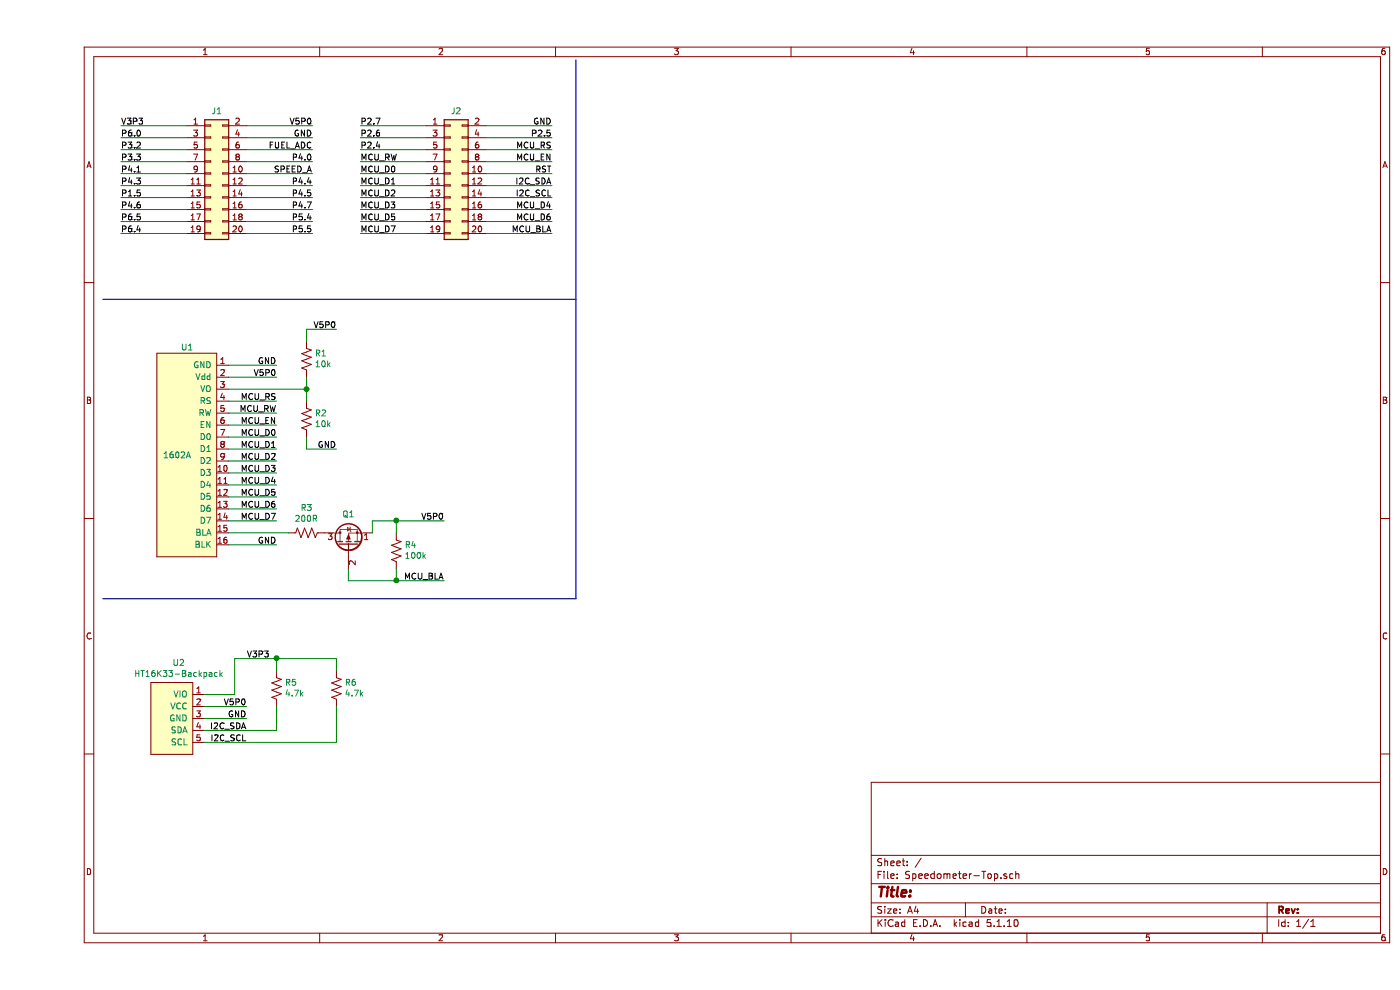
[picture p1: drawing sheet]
EESchema Schematic File Version 4
EELAYER 30 0
EELAYER END
$Descr A4 11693 8268
encoding utf-8
Sheet 1 1
Title ""
Date ""
Rev ""
Comp ""
Comment1 ""
Comment2 ""
Comment3 ""
Comment4 ""
$EndDescr
$Comp
L Connector_Generic:Conn_02x10_Odd_Even J1
U 1 1
P 1450 1450
F 0 "J1" H 1500 1975 50  0000 C CNN
F 1 "Conn_02x10_Odd_Even" H 1500 1976 50  0001 C CNN
F 2 "Connector_PinHeader_2.54mm:PinHeader_2x10_P2.54mm_Vertical" H 1450 1450 50  0001 C CNN
F 3 "~" H 1450 1450 50  0001 C CNN
	1    1450 1450
	1    0    0    -1  
$EndComp
$Comp
L Connector_Generic:Conn_02x10_Odd_Even J2
U 1 1
P 3450 1450
F 0 "J2" H 3500 1975 50  0000 C CNN
F 1 "Conn_02x10_Odd_Even" H 3500 1976 50  0001 C CNN
F 2 "Connector_PinHeader_2.54mm:PinHeader_2x10_P2.54mm_Vertical" H 3450 1450 50  0001 C CNN
F 3 "~" H 3450 1450 50  0001 C CNN
	1    3450 1450
	1    0    0    -1  
$EndComp
Text Label 700  1050 0    50   ~ 0
V3P3
Text Label 700  1150 0    50   ~ 0
P6.0
Text Label 700  1250 0    50   ~ 0
P3.2
Text Label 700  1350 0    50   ~ 0
P3.3
Text Label 700  1450 0    50   ~ 0
P4.1
Text Label 700  1550 0    50   ~ 0
P4.3
Text Label 700  1650 0    50   ~ 0
P1.5
Text Label 700  1750 0    50   ~ 0
P4.6
Text Label 700  1850 0    50   ~ 0
P6.5
Text Label 700  1950 0    50   ~ 0
P6.4
Text Label 2700 1050 0    50   ~ 0
P2.7
Text Label 2700 1150 0    50   ~ 0
P2.6
Text Label 2700 1250 0    50   ~ 0
P2.4
Text Label 2700 1350 0    50   ~ 0
MCU_RW
Text Label 2700 1450 0    50   ~ 0
MCU_D0
Text Label 2700 1550 0    50   ~ 0
MCU_D1
Text Label 2700 1650 0    50   ~ 0
MCU_D2
Text Label 2700 1750 0    50   ~ 0
MCU_D3
Text Label 2700 1850 0    50   ~ 0
MCU_D5
Text Label 2700 1950 0    50   ~ 0
MCU_D7
Text Label 2300 1050 2    50   ~ 0
V5P0
Text Label 2300 1150 2    50   ~ 0
GND
Text Label 2300 1250 2    50   ~ 0
FUEL_ADC
Text Label 2300 1350 2    50   ~ 0
P4.0
Text Label 2300 1450 2    50   ~ 0
SPEED_A
Text Label 2300 1550 2    50   ~ 0
P4.4
Text Label 2300 1650 2    50   ~ 0
P4.5
Text Label 2300 1750 2    50   ~ 0
P4.7
Text Label 2300 1850 2    50   ~ 0
P5.4
Text Label 2300 1950 2    50   ~ 0
P5.5
Wire Wire Line
	700  1050 1250 1050
Wire Wire Line
	1250 1150 700  1150
Wire Wire Line
	700  1250 1250 1250
Wire Wire Line
	1250 1350 700  1350
Wire Wire Line
	700  1450 1250 1450
Wire Wire Line
	1250 1550 700  1550
Wire Wire Line
	700  1650 1250 1650
Wire Wire Line
	1250 1750 700  1750
Wire Wire Line
	700  1850 1250 1850
Wire Wire Line
	1250 1950 700  1950
Wire Wire Line
	2300 1950 1750 1950
Wire Wire Line
	1750 1850 2300 1850
Wire Wire Line
	2300 1750 1750 1750
Wire Wire Line
	1750 1650 2300 1650
Wire Wire Line
	2300 1550 1750 1550
Wire Wire Line
	1750 1450 2300 1450
Wire Wire Line
	2300 1350 1750 1350
Wire Wire Line
	1750 1250 2300 1250
Wire Wire Line
	2300 1150 1750 1150
Wire Wire Line
	1750 1050 2300 1050
Wire Wire Line
	2700 1050 3250 1050
Wire Wire Line
	3250 1150 2700 1150
Wire Wire Line
	2700 1250 3250 1250
Wire Wire Line
	3250 1350 2700 1350
Wire Wire Line
	2700 1450 3250 1450
Wire Wire Line
	3250 1550 2700 1550
Wire Wire Line
	2700 1650 3250 1650
Wire Wire Line
	3250 1750 2700 1750
Wire Wire Line
	2700 1850 3250 1850
Wire Wire Line
	3250 1950 2700 1950
Text Label 4300 1050 2    50   ~ 0
GND
Text Label 4300 1150 2    50   ~ 0
P2.5
Text Label 4300 1250 2    50   ~ 0
MCU_RS
Text Label 4300 1350 2    50   ~ 0
MCU_EN
Text Label 4300 1450 2    50   ~ 0
RST
Text Label 4300 1550 2    50   ~ 0
I2C_SDA
Text Label 4300 1650 2    50   ~ 0
I2C_SCL
Text Label 4300 1750 2    50   ~ 0
MCU_D4
Text Label 4300 1850 2    50   ~ 0
MCU_D6
Text Label 4300 1950 2    50   ~ 0
MCU_BLA
Wire Wire Line
	4300 1950 3750 1950
Wire Wire Line
	3750 1850 4300 1850
Wire Wire Line
	4300 1750 3750 1750
Wire Wire Line
	3750 1650 4300 1650
Wire Wire Line
	4300 1550 3750 1550
Wire Wire Line
	3750 1450 4300 1450
Wire Wire Line
	4300 1350 3750 1350
Wire Wire Line
	3750 1250 4300 1250
Wire Wire Line
	4300 1150 3750 1150
Wire Wire Line
	3750 1050 4300 1050
Wire Notes Line width 10 style solid
	550  2500 4500 2500
$Comp
L MySymbols:1602A U1
U 1 1
P 1250 3800
F 0 "U1" H 1200 4700 50  0000 L CNN
F 1 "1602A" H 1050 3800 50  0000 L CNN
F 2 "Connector_PinHeader_2.54mm:PinHeader_1x16_P2.54mm_Vertical" H 1300 4300 50  0001 C CNN
F 3 "" H 1300 4300 50  0001 C CNN
	1    1250 3800
	1    0    0    -1  
$EndComp
Text Label 2000 3050 2    50   ~ 0
GND
Text Label 2000 3150 2    50   ~ 0
V5P0
Text Label 2000 3350 2    50   ~ 0
MCU_RS
Text Label 2000 3450 2    50   ~ 0
MCU_RW
Text Label 2000 3550 2    50   ~ 0
MCU_EN
Text Label 2000 3650 2    50   ~ 0
MCU_D0
Text Label 2000 3750 2    50   ~ 0
MCU_D1
Text Label 2000 3850 2    50   ~ 0
MCU_D2
Text Label 2000 4050 2    50   ~ 0
MCU_D4
Text Label 2000 3950 2    50   ~ 0
MCU_D3
Text Label 2000 4150 2    50   ~ 0
MCU_D5
Text Label 2000 4250 2    50   ~ 0
MCU_D6
Text Label 2000 4350 2    50   ~ 0
MCU_D7
Text Label 2000 4550 2    50   ~ 0
GND
Wire Wire Line
	2000 4550 1600 4550
Wire Wire Line
	2000 4350 1600 4350
Wire Wire Line
	1600 4250 2000 4250
Wire Wire Line
	2000 4150 1600 4150
Wire Wire Line
	1600 4050 2000 4050
Wire Wire Line
	2000 3950 1600 3950
Wire Wire Line
	1600 3850 2000 3850
Wire Wire Line
	2000 3750 1600 3750
Wire Wire Line
	1600 3650 2000 3650
Wire Wire Line
	2000 3550 1600 3550
Wire Wire Line
	1600 3450 2000 3450
Wire Wire Line
	2000 3350 1600 3350
Wire Wire Line
	1600 3150 2000 3150
Wire Wire Line
	2000 3050 1600 3050
$Comp
L Device:R_US R1
U 1 1
P 2250 3000
F 0 "R1" H 2182 2954 50  0000 R CNN
F 1 "10k" H 2182 3045 50  0000 R CNN
F 2 "Resistor_SMD:R_0603_1608Metric" V 2290 2990 50  0001 C CNN
F 3 "~" H 2250 3000 50  0001 C CNN
	1    2250 3000
	-1   0    0    1   
$EndComp
$Comp
L Device:R_US R2
U 1 1
P 2250 3500
F 0 "R2" H 2182 3454 50  0000 R CNN
F 1 "10k" H 2182 3545 50  0000 R CNN
F 2 "Resistor_SMD:R_0603_1608Metric" V 2290 3490 50  0001 C CNN
F 3 "~" H 2250 3500 50  0001 C CNN
	1    2250 3500
	-1   0    0    1   
$EndComp
Wire Wire Line
	2250 3350 2250 3250
Wire Wire Line
	2250 3250 1600 3250
Connection ~ 2250 3250
Wire Wire Line
	2250 3250 2250 3150
Text Label 2500 3750 2    50   ~ 0
GND
Text Label 2500 2750 2    50   ~ 0
V5P0
Wire Wire Line
	2500 2750 2250 2750
Wire Wire Line
	2250 2750 2250 2850
Wire Wire Line
	2500 3750 2250 3750
Wire Wire Line
	2250 3750 2250 3650
$Comp
L Device:R_US R3
U 1 1
P 2250 4450
F 0 "R3" V 2455 4450 50  0000 C CNN
F 1 "200R" V 2364 4450 50  0000 C CNN
F 2 "Resistor_SMD:R_0603_1608Metric" V 2290 4440 50  0001 C CNN
F 3 "~" H 2250 4450 50  0001 C CNN
	1    2250 4450
	0    -1   -1   0   
$EndComp
Wire Wire Line
	2100 4450 1600 4450
$Comp
L Device:Q_PMOS_SGD Q1
U 1 1
P 2600 4550
F 0 "Q1" V 2851 4550 50  0000 C CNN
F 1 "Q_PMOS_SGD" V 2851 4550 50  0001 C CNN
F 2 "Package_TO_SOT_SMD:SOT-23" H 2800 4650 50  0001 C CNN
F 3 "~" H 2600 4550 50  0001 C CNN
	1    2600 4550
	0    -1   -1   0   
$EndComp
Text Label 3400 4350 2    50   ~ 0
V5P0
Wire Wire Line
	3400 4350 3000 4350
Wire Wire Line
	2800 4350 2800 4450
Text Label 3400 4850 2    50   ~ 0
MCU_BLA
Wire Wire Line
	3400 4850 3000 4850
Wire Wire Line
	2600 4850 2600 4750
$Comp
L Device:R_US R4
U 1 1
P 3000 4600
F 0 "R4" H 2932 4554 50  0000 R CNN
F 1 "100k" H 2932 4645 50  0000 R CNN
F 2 "Resistor_SMD:R_0603_1608Metric" V 3040 4590 50  0001 C CNN
F 3 "~" H 3000 4600 50  0001 C CNN
	1    3000 4600
	-1   0    0    1   
$EndComp
Wire Wire Line
	3000 4450 3000 4350
Connection ~ 3000 4350
Wire Wire Line
	3000 4350 2800 4350
Wire Wire Line
	3000 4750 3000 4850
Connection ~ 3000 4850
Wire Wire Line
	3000 4850 2600 4850
Wire Notes Line width 10 style solid
	550  5000 4500 5000
Wire Notes Line width 10 style solid
	4500 500  4500 5000
$Comp
L MySymbols:HT16K33-Backpack U2
U 1 1
P 1100 6000
F 0 "U2" H 1183 6465 50  0000 C CNN
F 1 "HT16K33-Backpack" H 1183 6374 50  0000 C CNN
F 2 "Connector_PinHeader_2.54mm:PinHeader_1x05_P2.54mm_Vertical" H 1400 6000 50  0001 C CNN
F 3 "" H 1400 6000 50  0001 C CNN
	1    1100 6000
	1    0    0    -1  
$EndComp
$Comp
L Device:R_US R6
U 1 1
P 2500 5750
F 0 "R6" H 2432 5704 50  0000 R CNN
F 1 "4.7k" H 2432 5795 50  0000 R CNN
F 2 "Resistor_SMD:R_0603_1608Metric" V 2540 5740 50  0001 C CNN
F 3 "~" H 2500 5750 50  0001 C CNN
	1    2500 5750
	-1   0    0    1   
$EndComp
$Comp
L Device:R_US R5
U 1 1
P 2000 5750
F 0 "R5" H 1932 5704 50  0000 R CNN
F 1 "4.7k" H 1932 5795 50  0000 R CNN
F 2 "Resistor_SMD:R_0603_1608Metric" V 2040 5740 50  0001 C CNN
F 3 "~" H 2000 5750 50  0001 C CNN
	1    2000 5750
	-1   0    0    1   
$EndComp
Wire Wire Line
	2000 5900 2000 6100
Wire Wire Line
	2000 6100 1400 6100
Wire Wire Line
	2500 5900 2500 6200
Wire Wire Line
	2500 6200 1400 6200
Text Label 1750 6000 2    50   ~ 0
GND
Wire Wire Line
	1750 6000 1400 6000
Wire Wire Line
	1750 5900 1400 5900
Text Label 1750 5900 2    50   ~ 0
V5P0
Wire Wire Line
	1400 5800 1650 5800
Wire Wire Line
	1650 5800 1650 5500
Wire Wire Line
	1650 5500 2000 5500
Wire Wire Line
	2500 5500 2500 5600
Wire Wire Line
	2000 5600 2000 5500
Connection ~ 2000 5500
Wire Wire Line
	2000 5500 2500 5500
Text Label 1750 5500 0    50   ~ 0
V3P3
Text Label 1750 6100 2    50   ~ 0
I2C_SDA
Text Label 1750 6200 2    50   ~ 0
I2C_SCL
$EndSCHEMATC
